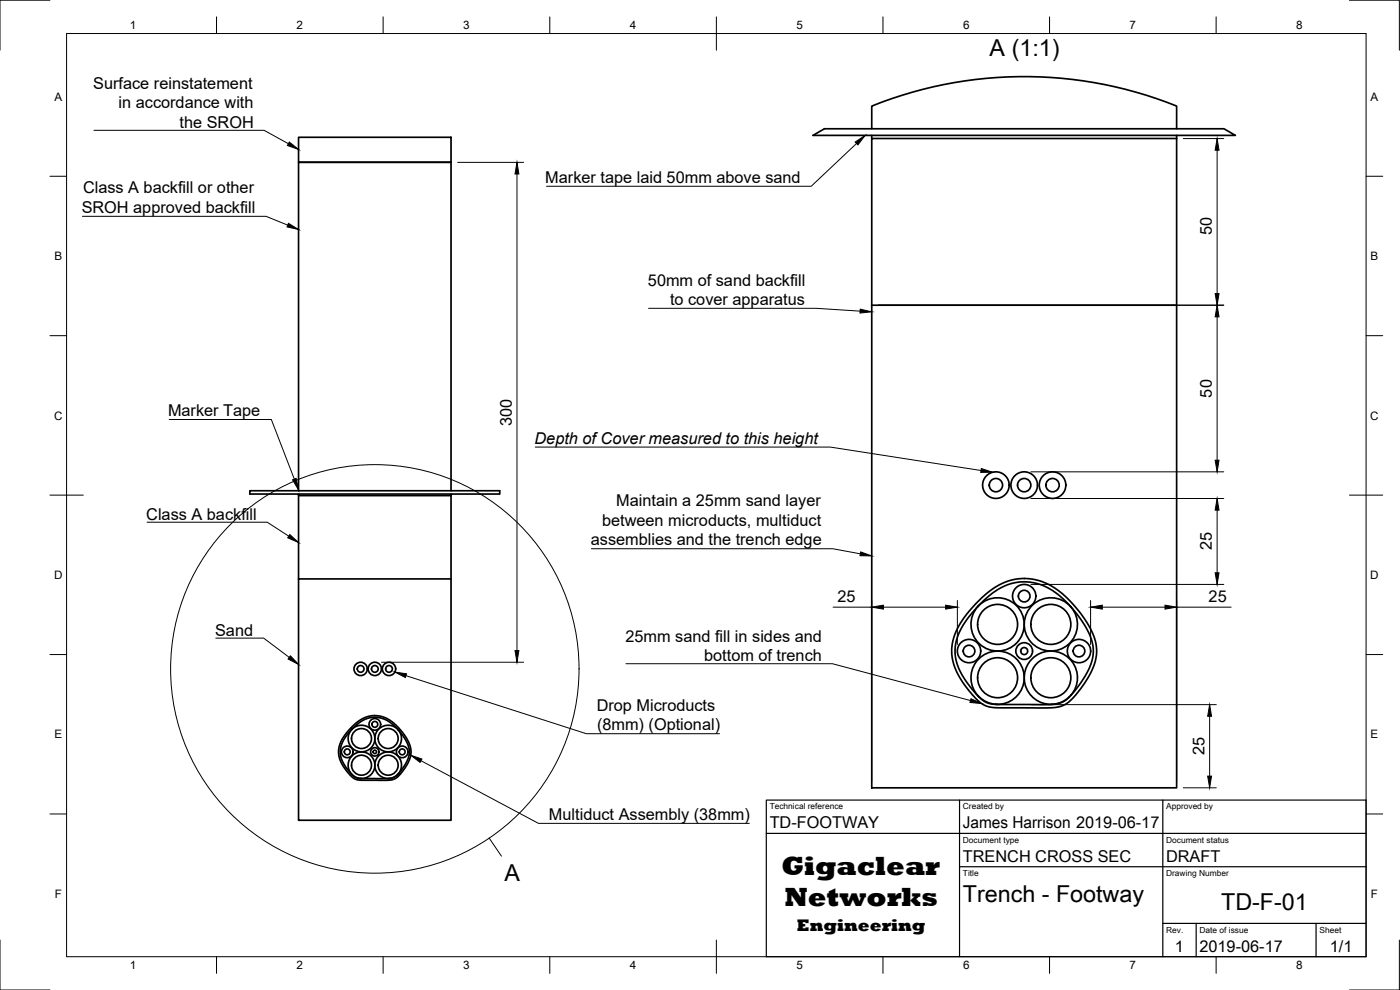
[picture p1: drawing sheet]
<svg xmlns="http://www.w3.org/2000/svg" width="420mm" height="297mm" viewBox="0 0 420 297" stroke-linecap="round" stroke-linejoin="round" font-family="sans-serif">
<!-- layer: Visible -->
<g fill="none" stroke="#000" stroke-width=".51">
<path d="M261.6 38.6v-6.8a122.7 122.7 0 0 1 91.5 0v6.8M89.6 41.2h45.8v7.5h-45.8zM244 40.6l3.4-2h119.9l3.5 2zM261.6 40.6v1M353.1 41.6h-91.5v50M353.1 40.6v51M261.6 91.6h91.5v144.8h-91.5zM75 147.2h75v1h-75zM89.6 147.2v-98.5h45.8v98.5M89.6 148.2v.5h45.8M89.6 148.7v25M135.4 148.2v25.5"/>
<path d="M89.6 173.7h45.8v72.4h-45.8zM292.9 181.1l4-3.7 3.1-2 3-1.2 3.8-.6 3.6 .3 3.7 1.2 3 1.7 3 2.5 4 4.5 2.6 3.8 1.8 4 .6 3.4-.4 3.4-1.1 3.1-2.6 4.2-3.1 3.9-1.5 1.3-1.9 1-1.6 .3-2.7 .2-15.7-.1-2.7-.5-2.4-1.7-3.6-4.2-2.3-3.5-1.3-3-.6-3.6 .4-3.5 1.2-3.5 2.1-3.4zM293.4 182l-3.3 4-2.3 3.9-.7 2-.4 2.1 .2 3.9 .8 2.6 1 2 1.5 2.3 2.6 3.3 1.5 1.5 1.5 1.1 1.4 .4 2 .3M293.7 181.7l3.3-3.1 3.5-2.3 3.5-1.3 3.7-.4 3.4 .5 3.5 1.4 3.2 2.1 3.5 3.4M293.7 181.7l-.3 .3M293.7 181.7l-.2 .3M293.7 181.7a8 8 0 0 1 13.3 3.1 8 8 0 0 1-8.7 10.5 8 8 0 0 1-5.5-12.5l.7-.8M321.3 182a8 8 0 0 0-13.4 2.5 8 8 0 0 0 8.4 10.8 8 8 0 0 0 5.7-12.4l-.6-.8M321.3 182l.1 .1M321.4 182.1l2.2 2.7 2.6 3.9 1.3 3 .6 3.4-.4 3.2-.9 2.5-2.5 4.1-2.9 3.7M105.3 218.4l1.9-1.8 1.6-1 1.6-.6 1.9-.3 1.7 .1 1.8 .6 2 1.3 1.6 1.5 1.6 1.8 1.6 2.5 .6 1.7 .2 1.2-.2 1.6-.8 2-1.5 2.3-1.4 1.7-1.2 .8-1.4 .3h-8.5l-1.8-.3-1.5-1.2-1.7-2-1.1-2.1-.6-1.7-.1-1.5 .3-1.6 .8-1.9zM105.5 218.9l-1.6 1.9-1.1 1.9-.5 1.4-.2 1.9 .3 1.4 .7 1.8 2.4 3.1"/>
<path d="M105.6 218.8l2.1-1.9 1.8-1.1 1.4-.4 1.9-.2 1.7 .3 1.7 .7 1.6 1.1 1.6 1.6M105.6 218.8l-.1 .1M105.7 218.8l-.2 .1M105.7 218.8a4 4 0 0 1 6.6 1.5 4 4 0 0 1-4.2 5.3 4 4 0 0 1-3.1-6l.5-.7M119.4 218.9l.1 .1M119.5 218.9a4 4 0 0 0-6.7 1.2 4 4 0 0 0 4 5.5 4 4 0 0 0 3.2-6l-.5-.6M119.5 218.9h.1M119.5 219l2.4 3.4 .7 1.5 .3 1.4-.2 1.7-.6 1.5-2.6 3.7M299.2 211.4h16.5M316.4 211.3l-.7 .1M316.4 211.3h-.7M320.8 209.2l-1.7 1.2-2.7 .9"/>
<path d="M320.8 209.3l-2.1 1.4-2.3 .6M321.4 208.6l-.6 .6M321.4 208.6a8 8 0 0 0-2.5-12.4 8 8 0 0 0-11.3 5.5 8 8 0 0 0 8.1 9.6M321.4 208.6l-.6 .7M105.5 232.3l.2 .2M105.5 232.3a4 4 0 0 1 1.1-6.2 4 4 0 0 1 5.8 2.5 4 4 0 0 1-4 5M105.7 232.5l1.4 .8 1.1 .3M105.7 232.5l1.1 .8 1.4 .3M108.2 233.6h.2M117 233.6h-8.6M119.2 232.5l-1 .8-1.2 .3M119.2 232.5l-1.2 .8-1 .2"/>
<path d="M119.5 232.2l-.3 .3M119.5 232.2a4 4 0 0 0-1.4-6.2 4 4 0 0 0-5.6 3 4 4 0 0 0 4.5 4.6"/>
<circle cx="298.9" cy="145.6" r="4"/>
<circle cx="298.9" cy="145.6" r="2"/>
<circle cx="307.4" cy="145.6" r="4"/>
<circle cx="307.4" cy="145.6" r="2"/>
<circle cx="315.9" cy="145.6" r="4"/>
<circle cx="315.9" cy="145.6" r="2"/>
<circle cx="307.4" cy="178.9" r="3.5"/>
<circle cx="307.4" cy="178.9" r="1.75"/>
<circle cx="290.8" cy="195.3" r="3.5"/>
<circle cx="290.8" cy="195.3" r="1.75"/>
<circle cx="299.4" cy="187.3" r="6"/>
<circle cx="307.4" cy="195.3" r="2.51"/>
<circle cx="307.4" cy="195.3" r="1.05"/>
<circle cx="315.4" cy="187.3" r="6"/>
<circle cx="323.8" cy="195.3" r="3.5"/>
<circle cx="323.8" cy="195.3" r="1.75"/>
<circle cx="108.2" cy="200.7" r="2"/>
<circle cx="108.2" cy="200.7" r="1.01"/>
<circle cx="112.5" cy="200.7" r="2"/>
<circle cx="112.5" cy="217.3" r="1.75"/>
<circle cx="112.5" cy="217.3" r=".88"/>
<circle cx="112.5" cy="200.7" r="1.01"/>
<circle cx="116.7" cy="200.7" r="2"/>
<circle cx="116.7" cy="200.7" r="1.01"/>
<circle cx="299.4" cy="203.3" r="8"/>
<circle cx="299.4" cy="203.3" r="6"/>
<circle cx="315.4" cy="203.3" r="6"/>
<circle cx="104.2" cy="225.6" r="1.75"/>
<circle cx="104.2" cy="225.6" r=".88"/>
<circle cx="108.5" cy="229.6" r="3"/>
<circle cx="108.5" cy="221.6" r="3"/>
<circle cx="112.5" cy="225.6" r="1.26"/>
<circle cx="112.5" cy="225.6" r=".52"/>
<circle cx="116.5" cy="221.6" r="3"/>
<circle cx="116.5" cy="229.6" r="3"/>
<circle cx="120.7" cy="225.6" r="1.75"/>
<circle cx="120.7" cy="225.6" r=".88"/>
</g>
<!-- layer: Border -->
<g fill="none" stroke="#000" stroke-width=".3">
<path d="M15 .1h-15v15M20 10.1h390v276.9h-390zM65 5.1v5M115 5.1v5M165 5.1v5M215 5.1v10M265 5.1v5M315 5.1v5M365 5.1v5M405 .1h15v15M15 52.9h5M410 52.9h5"/>
<path d="M15 100.7h5M410 100.7h5M15 148.6h10M405 148.6h10M15 196.4h5M410 196.4h5M15 244.2h5M410 244.2h5M0 282.1v14.9h15M65 287v5M115 287v5M165 287v5"/>
<path d="M215 282.1v9.9M265 287v5M315 287v5M365 287v5M420 282.1v14.9h-15"/>
</g>
<!-- layer: Annotations -->
<g fill="none" stroke="#000" stroke-width=".3">
<path d="M28.2 39.1h51.1l7.3 4M257.1 43l-13.6 12.9h-79.5M24.7 64.9h55.1l6.6 2.6M194.6 92.5h50.3l13.2 .9M50.8 125.9h30.6l6.9 17.8M160.6 134.1h88.6l45.2 7.1M44.1 156.7h36.1l6.5 4.2M177.5 164.6h72.4l8.3 1.6M64.8 191.5h14.3l7.7 5.7M187.9 199.1h61.9l41.5 11.1M121.8 202.7l54.2 17.4h39.9M126.3 228.2l35.3 18.8h63.3"/>
<path d="M146.8 251.5l3.7 5.4"/>
<circle cx="112.5" cy="200.7" r="61.3"/>
</g>
<!-- layer: Dimensions -->
<g fill="none" stroke="#000" stroke-width=".3">
<path d="M137.4 48.7h19.7M155.2 52.2v143M355.1 41.6h12.2M365.3 45.1v43M263.6 91.6h103.7M365.3 95.1v43M309.4 141.6h57.9M309.4 149.6h57.9M365.3 153.1v18.8M309.4 175.4h57.9M114.5 198.7h42.6M250 182.2h11.6"/>
<path d="M261.6 180.2v54.2M265.1 182.2h18.7M287.3 180.2v13.2M327.3 180.2v13.2M330.8 182.2h18.8M353.1 180.2v54.2M353.1 182.2h16.4M309.5 211.4h55.5M363 214.9v18M355.1 236.4h9.9"/>
</g>
<g fill="#000" stroke="#000" stroke-width=".3">
<path d="M155.2 48.7l.5 3.5h-1.1zM365.3 41.6l.5 3.5h-1.1zM365.3 91.6l.5 3.5h-1.1zM364.7 88.1h1.1l-.5 3.5zM364.7 138.1h1.1l-.5 3.5zM365.3 149.6l.5 3.5h-1.1zM364.7 171.9h1.1l-.5 3.5zM154.6 195.2h1.1l-.5 3.5zM261.6 182.2l3.5-.6v1.2zM283.8 181.6l3.5 .6-3.5 .6zM327.3 182.2l3.5-.6v1.2zM349.6 181.6l3.5 .6-3.5 .6z"/>
<path d="M363 211.4l.6 3.5h-1.2zM362.4 232.9h1.2l-.6 3.5z"/>
</g>
<!-- layer: Annotations -->
<path d="M86.8 42.6l2.8 2.2-3.3-1.1zM256.7 42.6l2.9-2-2.1 2.9zM86.6 67l3 1.9-3.5-.8zM258.2 92.8l3.4 .8-3.5 .3zM87.8 144l1.1-.5 .7 3.5zM294.5 140.6l3.4 1.1h-3.6zM87 160.4l2.6 2.4-3.3-1.4zM258.3 165.6l3.3 1.2-3.5-.1zM87.2 196.8l2.4 2.6-3.2-1.7zM118.5 201.6l3.5 .6-.4 1.1zM291.4 209.6l3.2 1.5-3.5-.3zM123.3 226.6l3.3 1.1-.5 1.1z" fill="#000" stroke="#000" stroke-width=".3"/>
<!-- layer: TitleBlock -->
<path d="M230 240.1h180v46.9h-180zM230 250h180M288 240.1v46.9M349 240.1v46.9M288 260.1h122M349 277.1h61M359 277.1v9.9M395 277.1v9.9" fill="none" stroke="#000" stroke-width=".36"/>
<g font-size="8.1">
<text x="234.5" y="262.7">Gigaclear</text>
<text x="235.5" y="271.8">Networks</text>
</g>
<g font-size="7">
<text x="297" y="16.8">A (1:1)</text>
<text x="151.4" y="264.2">A</text>
<text x="289" y="270.6">Trench - Footway</text>
<text x="366.5" y="272.9">TD-F-01</text>
</g>
<text font-size="5.2" x="239.1" y="279.3">Engineering</text>
<g font-size="4.9">
<text x="28" y="26.7">Surface reinstatement</text>
<text x="35.6" y="32.5">in accordance with</text>
<text x="53.9" y="38.4">the SROH</text>
<text x="24.9" y="58">Class A backfill or other</text>
<text x="163.7" y="54.9">Marker tape laid 50mm above sand</text>
<text x="24.5" y="63.9">SROH approved backfill</text>
<text x="363.7" y="70.4" transform="rotate(-90 363.7 70.4)">50</text>
<text x="194.5" y="85.7">50mm of sand backfill</text>
<text x="201.1" y="91.5">to cover apparatus</text>
<text x="363.7" y="119.3" transform="rotate(-90 363.7 119.3)">50</text>
<text x="50.4" y="124.9">Marker Tape</text>
<text x="153.6" y="127.8" transform="rotate(-90 153.6 127.8)">300</text>
<text x="160.4" y="133.1">Depth of Cover measured to this height</text>
<text x="43.9" y="156">Class A backfill</text>
<text x="184.9" y="151.9">Maintain a 25mm sand layer</text>
<text x="180.7" y="157.8">between microducts, multiduct</text>
<text x="177.3" y="163.6">assemblies and the trench edge</text>
<text x="363.7" y="165.1" transform="rotate(-90 363.7 165.1)">25</text>
<text x="251.4" y="180.6">25</text>
<text x="362.7" y="180.6">25</text>
<text x="64.6" y="190.8">Sand</text>
<text x="187.7" y="192.6">25mm sand fill in sides and</text>
<text x="211.3" y="198.4">bottom of trench</text>
<text x="179.1" y="213.2">Drop Microducts</text>
<text x="179.2" y="219.1">(8mm) (Optional)</text>
<text x="361.5" y="226.6" transform="rotate(-90 361.5 226.6)">25</text>
<text x="164.8" y="246">Multiduct Assembly (38mm)</text>
<text x="231" y="248.5">TD-FOOTWAY</text>
<text x="289" y="248.5">James Harrison 2019-06-17</text>
<text x="289" y="258.6">TRENCH CROSS SEC</text>
<text x="350" y="258.6">DRAFT</text>
<text x="352.6" y="285.7">1</text>
<text x="360" y="285.5">2019-06-17</text>
<text x="399.1" y="285.7">1/1</text>
</g>
<g font-size="3.5">
<text x="39" y="8.8">1</text>
<text x="89" y="8.8">2</text>
<text x="139" y="8.8">3</text>
<text x="189" y="8.8">4</text>
<text x="239" y="8.8">5</text>
<text x="289" y="8.8">6</text>
<text x="339" y="8.8">7</text>
<text x="389" y="8.8">8</text>
<text x="16.3" y="30.2">A</text>
<text x="411.3" y="30.2">A</text>
<text x="16.3" y="78">B</text>
<text x="411.3" y="78">B</text>
<text x="16.2" y="125.9">C</text>
<text x="411.2" y="125.9">C</text>
<text x="16.2" y="173.7">D</text>
<text x="411.2" y="173.7">D</text>
<text x="16.3" y="221.6">E</text>
<text x="411.3" y="221.6">E</text>
<text x="16.4" y="269.4">F</text>
<text x="411.4" y="269.4">F</text>
<text x="39" y="290.8">1</text>
<text x="89" y="290.8">2</text>
<text x="139" y="290.8">3</text>
<text x="189" y="290.8">4</text>
<text x="239" y="290.8">5</text>
<text x="289" y="290.8">6</text>
<text x="339" y="290.8">7</text>
<text x="389" y="290.8">8</text>
</g>
<g font-size="2.5">
<text x="231" y="242.9">Technical reference</text>
<text x="289" y="242.9">Created by</text>
<text x="350" y="242.9">Approved by</text>
<text x="289" y="252.8">Document type</text>
<text x="350" y="252.8">Document status</text>
<text x="289" y="262.9">Title</text>
<text x="350" y="262.9">Drawing Number</text>
<text x="350" y="279.9">Rev.</text>
<text x="360" y="279.9">Date of issue</text>
<text x="396" y="279.9">Sheet</text>
</g>
</svg>
